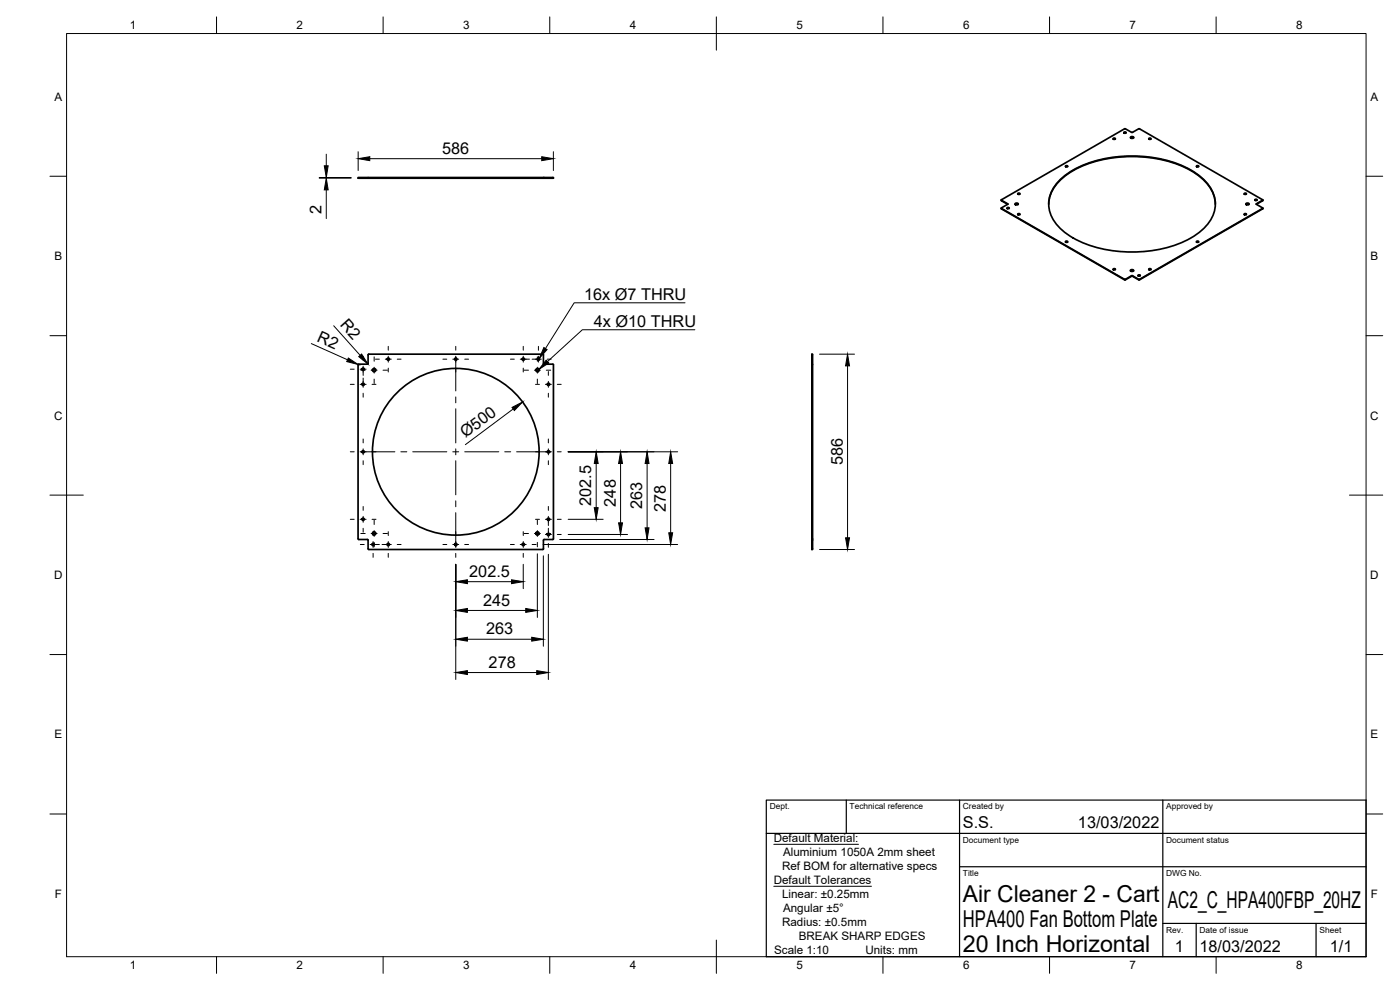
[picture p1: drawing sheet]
<svg xmlns="http://www.w3.org/2000/svg" width="420mm" height="297mm" viewBox="0 0 420 297" stroke-linecap="round" stroke-linejoin="round" font-family="sans-serif">
<!-- layer: Visible -->
<g fill="none" stroke="#000" stroke-width=".51">
<path d="M337.3 39.9h.6M341.7 38.7l-1.9 1-2.3-1.1-36.9 21.3M341.7 38.6l37.2 21.3M110.5 53.5v-.2h-3v.2h58.6v-.2h-3v.2M110.5 53.3h52.6M300.5 60l.1 .2 1.8 1.1M300.6 59.9l1.8 1.4M305.4 58.2h.7M317.8 54.3a29.2 29.2 0 0 1 18.9-7.4 36.1 36.1 0 0 1 22.3 5.2 10.9 10.9 0 0 1 5.5 11.1 14.8 14.8 0 0 1-8.7 9 39.5 39.5 0 0 1-33.7-.8 12.8 12.8 0 0 1-7.3-9.5 9.8 9.8 0 0 1 3-7.6zM319.8 50h.6M334.1 41.7h.6M339.3 41.3l.5-.2 .4 .2"/>
<path d="M339.4 41h.5l.3 .3-.6 .2-.3-.2zM344.8 41.7h.6M359.1 50h.6M373.4 58.2h.6M378.9 59.9l-1.8 1.4M379 60l-.1 .2-1.8 1.1M300.5 62.6l.1 .1M300.5 62.4v.2M300.6 62.7l36.9 21.2 2.2-1 2 1.1M302.2 62.5h.7M302.4 61.3l-1.9 1.1 37 21.4 2.1-1.1M304.6 61.3l.5-.2 .5 .2"/>
<path d="M304.8 61l.4-.1 .4 .4-.6 .2-.4-.2zM305.4 64.4h.7M314.7 61.3a11.7 11.7 0 0 1 6-9.2 38.3 38.3 0 0 1 29.7-3.7 20.4 20.4 0 0 1 13.4 9.1l.8 2.5 .1 1.3M319.8 72.6h.6M359.1 72.6h.6M373.4 64.4h.6M373.9 61.3l.5-.2 .5 .2M374 61l.5-.1 .4 .4-.6 .2-.4-.2zM376.6 60.1h.7M377.1 61.3l1.9 1.1-37.3 21.4M378.9 62.7l-37.2 21.2M379 62.4v.2"/>
<path d="M379 62.6l-.1 .1M334.1 80.9h.6M339.3 81.3l.4-.2 .5 .2M339.4 81l.5-.1 .3 .3-.6 .2-.3-.2zM339.6 82.7h.3M339.9 82.7l1.8 1.1M341.6 82.7h.6M344.8 80.9h.6M107.5 109.5v52.2M110.5 109l-.2 .2-2.6 .1-.2 .1M110.5 109.1v-2.6l.2-.2h52.2l.2 .2v2.6M163.1 109l.2 .3 2.6-.1 .2 .3v52.2l-.2 .2h-2.7l-.1 2.9-52.4 .1-.2-.2-.1-2.8h-2.7l-.2-.2"/>
<path d="M243.6 109.3h.3M243.6 161.9h.3v3h-.3v-58.6h.3v55.6"/>
<circle cx="337.6" cy="39.8" r=".26"/>
<circle cx="305.8" cy="58.2" r=".26"/>
<circle cx="320.1" cy="49.9" r=".26"/>
<circle cx="334.4" cy="41.7" r=".26"/>
<circle cx="345.1" cy="41.7" r=".26"/>
<circle cx="359.4" cy="49.9" r=".26"/>
<circle cx="373.7" cy="58.2" r=".26"/>
<circle cx="302.5" cy="62.5" r=".26"/>
<circle cx="305.8" cy="64.3" r=".26"/>
<circle cx="320.1" cy="72.6" r=".26"/>
<circle cx="359.4" cy="72.6" r=".26"/>
<circle cx="373.7" cy="64.3" r=".26"/>
<circle cx="376.9" cy="60" r=".26"/>
<circle cx="334.4" cy="80.8" r=".26"/>
<circle cx="341.9" cy="82.7" r=".26"/>
<circle cx="345.1" cy="80.8" r=".26"/>
<circle cx="109" cy="110.8" r=".35"/>
<circle cx="109" cy="115.3" r=".35"/>
<circle cx="112.3" cy="111.1" r=".5"/>
<circle cx="116.5" cy="107.8" r=".35"/>
<circle cx="136.8" cy="107.8" r=".35"/>
<circle cx="157" cy="107.8" r=".35"/>
<circle cx="161.3" cy="111.1" r=".5"/>
<circle cx="161.6" cy="107.8" r=".35"/>
<circle cx="164.6" cy="115.3" r=".35"/>
<circle cx="109" cy="135.5" r=".35"/>
<circle cx="136.8" cy="135.5" r="25"/>
<circle cx="164.6" cy="135.5" r=".35"/>
<circle cx="109" cy="155.8" r=".35"/>
<circle cx="164.6" cy="155.8" r=".35"/>
<circle cx="112" cy="163.4" r=".35"/>
<circle cx="112.3" cy="160.1" r=".5"/>
<circle cx="116.5" cy="163.4" r=".35"/>
<circle cx="136.8" cy="163.4" r=".35"/>
<circle cx="157" cy="163.4" r=".35"/>
<circle cx="161.3" cy="160.1" r=".5"/>
<circle cx="164.6" cy="160.4" r=".35"/>
</g>
<!-- layer: Visible Narrow -->
<path d="M300.6 60.1v.1M300.6 62.5v.2M302.4 61.1v.2M377.1 61.1v.2M378.9 60.1v.1M378.9 62.5v.2M337.5 83.8v.2M337.8 83.8v.2M339.6 82.7v.2M339.9 82.7v.2M341.7 83.8v.2M342 83.8v.2" fill="none" stroke="#000" stroke-width=".3"/>
<!-- layer: Border -->
<g fill="none" stroke="#000" stroke-width=".3">
<path d="M20 10.1h390v276.9h-390zM65 5.1v5M115 5.1v5M165 5.1v5M215 5.1v10M265 5.1v5M315 5.1v5M365 5.1v5M15 52.9h5M410 52.9h5M15 100.7h5M410 100.7h5"/>
<path d="M15 148.6h10M405 148.6h10M15 196.4h5M410 196.4h5M15 244.2h5M410 244.2h5M65 287v5M115 287v5M165 287v5M215 282.1v9.9M265 287v5M315 287v5"/>
<path d="M365 287v5"/>
</g>
<!-- layer: TitleBlock -->
<path d="M230 240.1h180v46.9h-180zM230 250h180M254 240.1v9.9M288 240.1v46.9M349 240.1v46.9M288 260.1h122M349 277.1h61M359 277.1v9.9M395 277.1v9.9" fill="none" stroke="#000" stroke-width=".36"/>
<!-- layer: Center Lines -->
<g fill="none" stroke="#000" stroke-width=".3">
<path d="M105.1 115.3h1.2M105.1 110.8h1.2M108.1 115.3h1.8M108.1 110.8h1.8M108.3 111.1h1.3M109 106.9v1.2M109 109.9v2.7M109 113.4v2.8M109 118v1.2M111.4 111.1h1.8M111.7 115.3h1.1M111.7 110.8h1.1"/>
<path d="M112.3 107.1v1.3M112.3 110.2v1.8M112.3 113.7v1.4M112.7 107.8h1.2M115 111.1h1.3M115.6 107.8h1.8M116.5 103.9v1.2M116.5 106.9v1.8M116.5 110.5v1.1M119.2 107.8h1.2M132.9 107.8h1.2M135.9 107.8h1.8"/>
<path d="M136.8 103.9v1.2M136.8 106.9v10.4M136.8 119.1v1.8M139.5 107.8h1.1M153.2 107.8h1.1M156.1 107.8h2.8M157 103.9v1.2M157 106.9v1.8M157 110.5v1.1M157.3 111.1h1.3M159.7 107.8h2.8M160.4 111.1h1.8"/>
<path d="M160.7 115.3h1.2M161.3 107.1v1.3M161.3 110.2v1.8M161.3 113.7v1.4M161.6 103.9v1.2M161.6 106.9v1.8M161.6 110.5v1.1M163.7 115.3h1.8M164 111.1h1.3M164.3 107.8h1.1M164.6 111.5v1.1M164.6 114.4v1.8"/>
<path d="M164.6 118v1.2M167.3 115.3h1.1M105.1 135.6h1.2M108.1 135.6h10.4M109 131.7v1.2M109 134.7v1.8M109 138.2v1.2M120.3 135.6h1.8M123.9 135.6h10.2M135.9 135.6h1.8M136.8 122.6v10.3M136.8 134.7v1.8"/>
<path d="M136.8 138.2v10.3M139.5 135.6h10.2M151.5 135.6h1.8M155 135.6h10.5M164.6 131.7v1.2M164.6 134.7v1.8M164.6 138.2v1.2M167.3 135.6h1.1M105.1 155.8h1.2M108.1 155.8h1.8M109 152v1.1M109 154.9v1.8"/>
<path d="M109 158.5v1.2M111.7 155.8h1.1M112 159.5v1.2M112.3 156.1v1.3M112.3 159.2v1.8M116.5 159.5v1.2M136.8 150.3v1.7M136.8 153.8v10.5M157 159.5v1.2M160.7 155.8h1.2M161.3 156.1v1.3M161.3 159.2v1.8"/>
<path d="M163.7 155.8h1.8M164.6 152v1.1M164.6 154.9v2.8M164.6 158.5v2.8M167.3 155.8h1.1M108.1 163.4h1.2M108.3 160.1h1.3M111.1 163.4h2.8M111.4 160.1h1.8M112 162.5v1.8M112 166v1.2M112.3 162.7v1.4"/>
<path d="M114.7 163.4h2.7M115 160.1h1.3M116.5 162.5v1.8M116.5 166v1.2M119.2 163.4h1.2M132.9 163.4h1.2M135.9 163.4h1.8M136.8 166v1.2M139.5 163.4h1.1M153.2 163.4h1.1M156.1 163.4h1.8M157 162.5v1.8"/>
<path d="M157 166v1.2M157.3 160.1h1.3M159.7 163.4h1.2M160.4 160.1h1.8M160.7 160.4h1.2M161.3 162.7v1.4M163.7 160.4h1.8M164 160.1h1.3M164.6 163.1v1.1M167.3 160.4h1.1"/>
</g>
<!-- layer: Dimensions -->
<g fill="none" stroke="#000" stroke-width=".3">
<path d="M95.8 53.3h9.6M95.8 53.5h9.6M97.9 46.3v3.4M97.9 53.3v.2M97.9 57v8.6M107.5 45.5v5.7M111 47.6h51.6M166.1 45.5v5.7M100.1 97.7l8 8.9M93.4 103.1l10.9 4.9M107.5 109.4l.2 .1M246 106.3h10.5"/>
<path d="M254.4 109.8v51.6M154 122.7l-14.3 10.7M170.5 135.6h32.9M178.9 139.1v13.2M186.2 139.1v17.8M194.2 139.1v19.3M201.3 139.1v20.8M170.5 155.8h10.5M136.8 169.3v34.6M140.3 174.5h13.2M157 169.3v7.3M161.3 166.2v19.1"/>
<path d="M163 163.4h40.4M163.1 166.8v27.1M164.6 166.3v37.6M168 161.9h28.3M170.5 160.4h17.8M246 164.9h10.5M140.3 183.2h17.5M140.3 191.8h19.3M140.3 201.8h20.8"/>
</g>
<g fill="#000" stroke="#000" stroke-width=".3">
<path d="M97.3 49.7h1.2l-.6 3.6zM97.9 53.5l.6 3.5h-1.2zM107.5 47.6l3.5-.6v1.2zM162.6 47l3.5 .6-3.5 .6zM104.5 107.4l3 2-3.4-.9zM107.7 107l.8-.8 1.9 3zM254.4 106.3l.6 3.5h-1.2zM153.7 122.2l3.1-1.6-2.4 2.6zM178.9 135.6l.6 3.5h-1.1zM186.2 135.6l.6 3.5h-1.1zM194.2 135.6l.6 3.5h-1.2zM201.3 135.6l.6 3.5h-1.2z"/>
<path d="M178.4 152.3h1.1l-.6 3.5zM185.7 156.9h1.1l-.6 3.5zM193.6 158.4h1.2l-.6 3.5zM200.7 159.9h1.2l-.6 3.5zM136.8 174.5l3.5-.5v1.1zM153.5 174l3.5 .5-3.5 .6zM253.8 161.4h1.2l-.6 3.5zM136.8 183.2l3.5-.6v1.1zM136.8 191.8l3.5-.6v1.2zM157.8 182.6l3.5 .6-3.5 .5zM159.6 191.2l3.5 .6-3.5 .6zM136.8 201.8l3.5-.6v1.2z"/>
<path d="M161.1 201.2l3.5 .6-3.5 .6z"/>
</g>
<!-- layer: Annotations -->
<path d="M163.2 104.3l1 .6-2.4 2.6zM163.9 108.1l.8 .8-3 1.9z" fill="#000" stroke="#000" stroke-width=".3"/>
<path d="M205.6 90.9h-33.3l-8.6 13.7M208.5 98.9h-33.7l-10.5 9.6M232.2 253.3h25.4M232.2 265.9h29.3" fill="none" stroke="#000" stroke-width=".3"/>
<g font-size="7">
<text x="289" y="270.6">Air Cleaner 2 - Cart</text>
<text x="350.5" y="272.3">AC2_C_HPA400FBP_20HZ</text>
<text x="289" y="278.1">HPA400 Fan Bottom Plate</text>
<text x="289" y="285.5">20 Inch Horizontal</text>
</g>
<g font-size="4.9">
<text x="132.7" y="46.2">586</text>
<text x="96.5" y="64.3" transform="rotate(-90 96.5 64.3)">2</text>
<text x="175.3" y="90.2">16x Ø7 THRU</text>
<text x="101.9" y="97.6" transform="rotate(48 101.9 97.6)">R2</text>
<text x="178.2" y="98.2">4x Ø10 THRU</text>
<text x="94.9" y="102.2" transform="rotate(24 94.9 102.2)">R2</text>
<text x="139.7" y="131.5" transform="rotate(-37 139.7 131.5)">Ø500</text>
<text x="252.9" y="139.6" transform="rotate(-90 252.9 139.6)">586</text>
<text x="177.5" y="151.8" transform="rotate(-90 177.5 151.8)">202.5</text>
<text x="184.8" y="152" transform="rotate(-90 184.8 152)">248</text>
<text x="192.7" y="152.7" transform="rotate(-90 192.7 152.7)">263</text>
<text x="199.8" y="153.5" transform="rotate(-90 199.8 153.5)">278</text>
<text x="140.8" y="173.1">202.5</text>
<text x="145" y="181.7">245</text>
<text x="145.9" y="190.3">263</text>
<text x="146.6" y="200.3">278</text>
<text x="289" y="248.5">S.S.</text>
<text x="323.5" y="248.5">13/03/2022</text>
<text x="352.6" y="285.7">1</text>
<text x="360" y="285.5">18/03/2022</text>
<text x="399.1" y="285.7">1/1</text>
</g>
<g font-size="3.5">
<text x="39" y="8.8">1</text>
<text x="89" y="8.8">2</text>
<text x="139" y="8.8">3</text>
<text x="189" y="8.8">4</text>
<text x="239" y="8.8">5</text>
<text x="289" y="8.8">6</text>
<text x="339" y="8.8">7</text>
<text x="389" y="8.8">8</text>
<text x="16.3" y="30.2">A</text>
<text x="411.3" y="30.2">A</text>
<text x="16.3" y="78">B</text>
<text x="411.3" y="78">B</text>
<text x="16.2" y="125.9">C</text>
<text x="411.2" y="125.9">C</text>
<text x="16.2" y="173.7">D</text>
<text x="411.2" y="173.7">D</text>
<text x="16.3" y="221.6">E</text>
<text x="411.3" y="221.6">E</text>
<text x="232.2" y="252.6">Default Material:</text>
<text x="235" y="256.8">Aluminium 1050A 2mm sheet</text>
<text x="234.7" y="261">Ref BOM for alternative specs</text>
<text x="16.4" y="269.4">F</text>
<text x="232.2" y="265.2">Default Tolerances</text>
<text x="234.7" y="269.4">Linear: ±0.25mm</text>
<text x="411.4" y="269.4">F</text>
<text x="235" y="273.5">Angular ±5°</text>
<text x="234.7" y="277.7">Radius: ±0.5mm</text>
<text x="239.7" y="281.9">BREAK SHARP EDGES</text>
<text x="232.3" y="286.1">Scale 1:10</text>
<text x="259.7" y="286.1">Units: mm</text>
<text x="39" y="290.8">1</text>
<text x="89" y="290.8">2</text>
<text x="139" y="290.8">3</text>
<text x="189" y="290.8">4</text>
<text x="239" y="290.8">5</text>
<text x="289" y="290.8">6</text>
<text x="339" y="290.8">7</text>
<text x="389" y="290.8">8</text>
</g>
<g font-size="2.5">
<text x="231" y="242.9">Dept.</text>
<text x="255" y="242.9">Technical reference</text>
<text x="289" y="242.9">Created by</text>
<text x="350" y="242.9">Approved by</text>
<text x="289" y="252.8">Document type</text>
<text x="350" y="252.8">Document status</text>
<text x="289" y="262.9">Title</text>
<text x="350" y="262.9">DWG No.</text>
<text x="350" y="279.9">Rev.</text>
<text x="360" y="279.9">Date of issue</text>
<text x="396" y="279.9">Sheet</text>
</g>
</svg>
